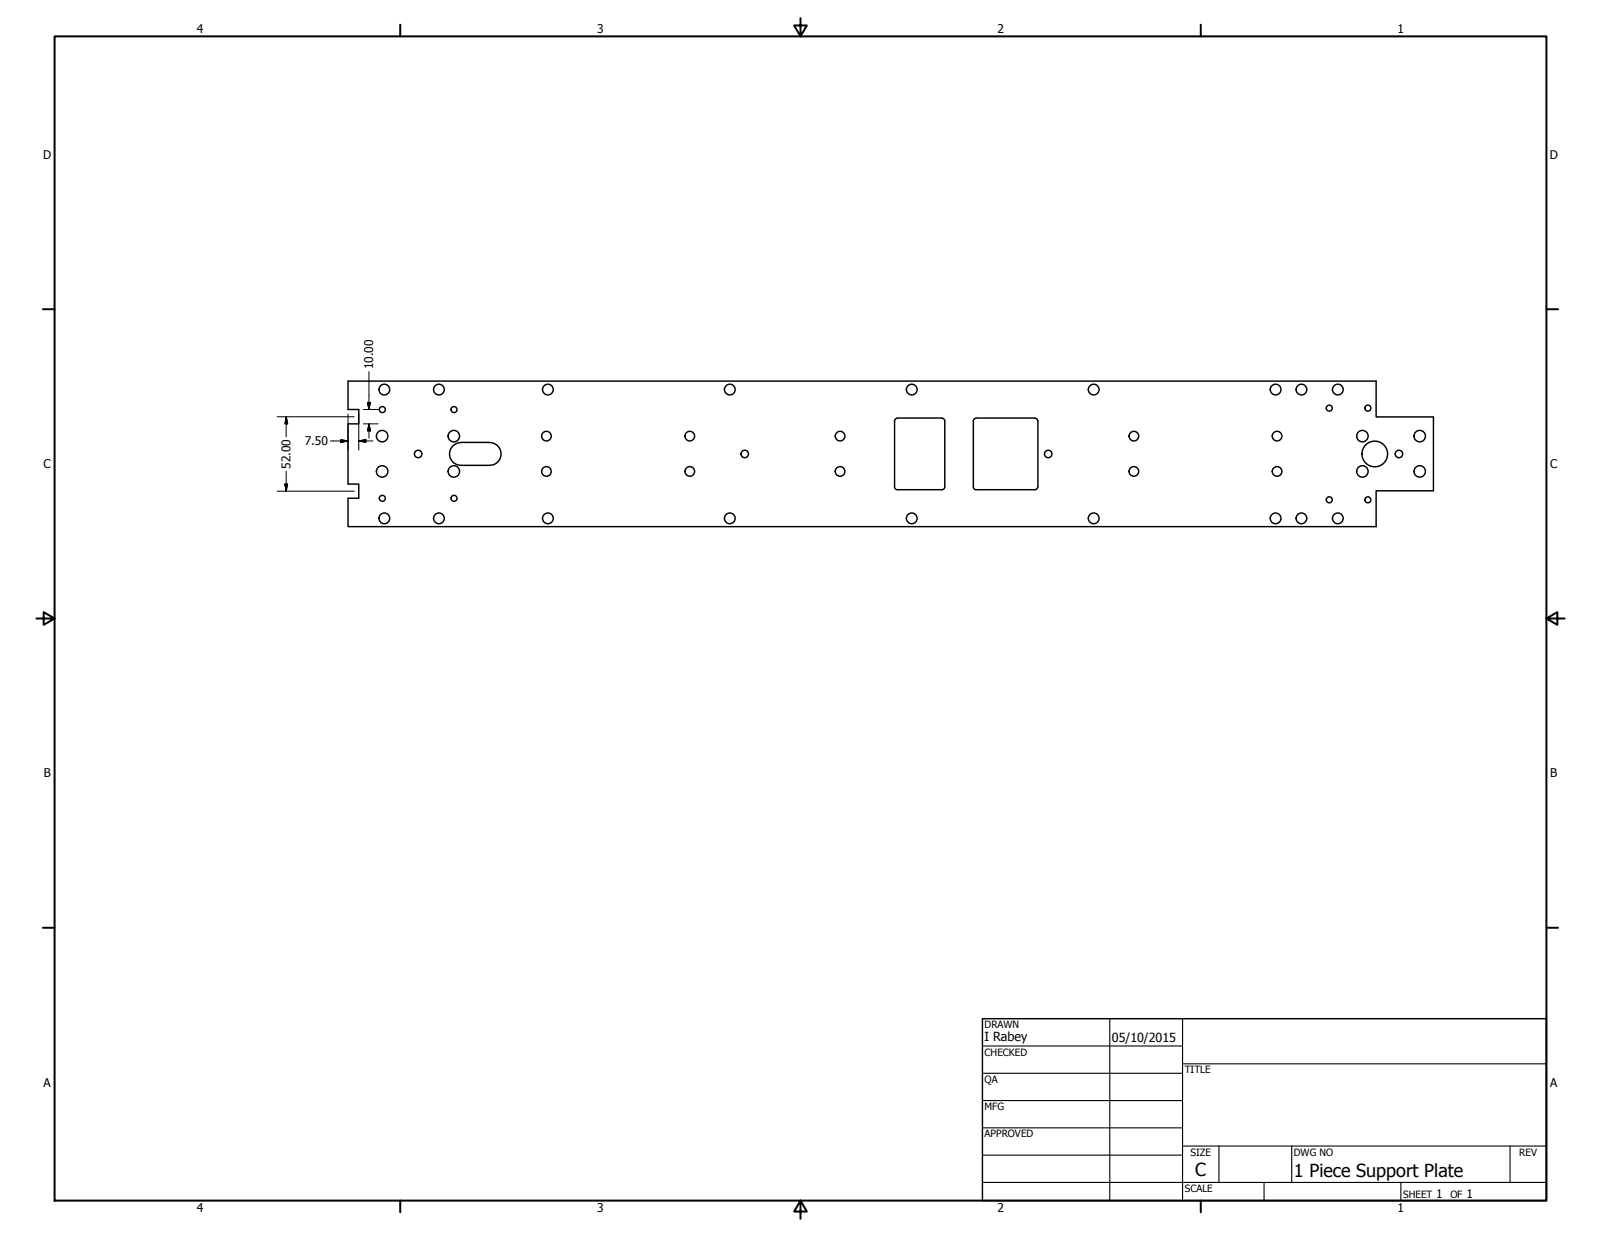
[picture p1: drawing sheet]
<svg xmlns="http://www.w3.org/2000/svg" width="559mm" height="432mm" viewBox="0 0 559 432" stroke-linecap="round" stroke-linejoin="round" font-family="sans-serif">
<!-- layer: Visible (ANSI) -->
<g fill="none" stroke="#000" stroke-width=".51">
<path d="M121.5 133h358.8v12.5h20v25.8h-20v12.5h-358.8v-9.9h3.7v-4.9h-3.7v-21h3.7v-5.1h-3.7zM160.9 154.5a4 4 0 0 0-4 4 4 4 0 0 0 4 3.9h10M160.9 154.4h10M170.9 154.5a4 4 0 0 1 4 4 4 4 0 0 1-4 3.9M313.2 146a.98 .98 0 0 0-1 1v22.9M313.2 145.9h15.5M328.8 146a.98 .98 0 0 1 1 1v22.9M340.7 146a.98 .98 0 0 0-1 1v22.9M340.7 145.9h20.6M361.2 146a.98 .98 0 0 1 1 1M362.3 146.9v23M312.2 170a.98 .98 0 0 0 1 .9h15.5"/>
<path d="M329.8 170a.98 .98 0 0 1-1 .9M339.7 170a.98 .98 0 0 0 1 .9h20.6a.99 .99 0 0 0 .9-.9"/>
<circle cx="134.1" cy="136" r="1.87"/>
<circle cx="153.2" cy="136" r="1.87"/>
<circle cx="191.2" cy="136" r="1.87"/>
<circle cx="254.7" cy="136" r="1.87"/>
<circle cx="318.2" cy="136" r="1.87"/>
<circle cx="381.7" cy="136" r="1.87"/>
<circle cx="445.2" cy="136" r="1.87"/>
<circle cx="454.2" cy="136" r="1.87"/>
<circle cx="466.9" cy="136" r="1.87"/>
<circle cx="133.4" cy="152.2" r="2"/>
<circle cx="133.4" cy="143" r="1.05"/>
<circle cx="146" cy="158.5" r="1.3"/>
<circle cx="158.4" cy="152.2" r="2"/>
<circle cx="158.5" cy="143" r="1.05"/>
<circle cx="190.7" cy="152.2" r="1.68"/>
<circle cx="240.8" cy="152.2" r="1.68"/>
<circle cx="259.9" cy="158.5" r="1.3"/>
<circle cx="293.2" cy="152.2" r="1.68"/>
<circle cx="365.9" cy="158.5" r="1.3"/>
<circle cx="395.8" cy="152.2" r="1.68"/>
<circle cx="445.7" cy="152.2" r="1.68"/>
<circle cx="464" cy="142.5" r="1.05"/>
<circle cx="475.5" cy="152.2" r="2"/>
<circle cx="477.4" cy="142.5" r="1.05"/>
<circle cx="479.8" cy="158.5" r="4.5"/>
<circle cx="488.3" cy="158.5" r="1.3"/>
<circle cx="495.5" cy="152.2" r="2"/>
<circle cx="133.4" cy="164.6" r="2"/>
<circle cx="133.4" cy="174" r="1.05"/>
<circle cx="158.4" cy="164.6" r="2"/>
<circle cx="158.5" cy="174" r="1.05"/>
<circle cx="190.7" cy="164.6" r="1.68"/>
<circle cx="240.8" cy="164.6" r="1.68"/>
<circle cx="293.2" cy="164.6" r="1.68"/>
<circle cx="395.8" cy="164.6" r="1.68"/>
<circle cx="445.7" cy="164.6" r="1.68"/>
<circle cx="464" cy="174.5" r="1.05"/>
<circle cx="475.5" cy="164.6" r="2"/>
<circle cx="477.4" cy="174.5" r="1.05"/>
<circle cx="495.5" cy="164.6" r="2"/>
<circle cx="134.1" cy="180.9" r="1.87"/>
<circle cx="153.2" cy="180.9" r="1.87"/>
<circle cx="191.2" cy="180.9" r="1.87"/>
<circle cx="254.7" cy="180.9" r="1.87"/>
<circle cx="318.2" cy="180.9" r="1.87"/>
<circle cx="381.7" cy="180.9" r="1.87"/>
<circle cx="445.2" cy="180.9" r="1.87"/>
<circle cx="454.2" cy="180.9" r="1.87"/>
<circle cx="466.9" cy="180.9" r="1.87"/>
</g>
<!-- layer: Border (ANSI) -->
<g fill="none" stroke="#000" stroke-width=".7">
<path d="M19 12.7h520.8v406.4h-520.8zM139.7 8.6v4.1M279.4 6.3v6.4l-2.2-3.8h4.4l-2.2 3.8M419.1 8.6v4.1M15 107.9h4M539.8 107.9h4M12.7 215.9h6.3l-3.8-2.2v4.4l3.8-2.2M539.8 215.9l3.8 2.2v-4.4l-3.8 2.2h6.3M15 323.8h4M539.8 323.8h4M139.7 419.1v4.1M279.4 419.1l2.2 3.8h-4.4l2.2-3.8v6.3"/>
<path d="M419.1 419.1v4.1"/>
</g>
<!-- layer: Title (ANSI) -->
<g fill="none" stroke="#000" stroke-width=".38">
<path d="M387.3 355.6v63.5M412.7 355.6v63.5M342.9 365.1h69.8M342.9 374.6h69.8M412.7 371.3h127.1M342.9 384.2h69.8M342.9 393.7h69.8M342.9 412.7h196.9M342.9 403.2h69.8M412.7 400h127.1M425.4 400v12.7M441.2 412.7v6.4"/>
<path d="M450.8 400v12.7M488.9 412.7v6.4M527 400v12.7"/>
</g>
<path d="M342.9 355.6h196.9v63.5h-196.9z" fill="none" stroke="#000" stroke-width=".51"/>
<!-- layer: Dimension (ANSI) -->
<g fill="none" stroke="#000" stroke-width=".35">
<path d="M128.8 129.7v13.2M96.7 145.5h26.9M99.9 145.5l.5 2.5h-1zM99.9 145.5v7M115.3 153.9h6.2M118.9 153.5l2.6 .4-2.6 .5zM121.5 144.5v12.6M125.2 153.9l2.5-.4v.9zM125.2 153.9h5M125.2 144.5v12.6M126.8 148h5.2M126.8 142.9h5.2"/>
<path d="M128.3 140.5h1l-.5 2.4zM128.8 148l.5 2.4h-1zM128.8 148v5M96.7 171.4h26.9M99.4 169h1l-.5 2.4zM99.9 164.5v6.9"/>
</g>
<path d="M99.9 145.5l.5 2.5zM99.9 145.5l.5 2.5h-1zM118.9 154.4l2.6-.5zM118.9 153.5l2.6 .4-2.6 .5zM125.2 153.9l2.5-.4zM125.2 153.9l2.5-.4v.9zM128.3 140.5l.5 2.4zM128.3 140.5h1l-.5 2.4zM128.8 148l.5 2.4zM128.8 148l.5 2.4h-1zM99.4 169l.5 2.4zM99.4 169h1l-.5 2.4z" fill="#000" stroke="#000" stroke-width=".35"/>
<g font-size="6.3">
<text x="417.2" y="410.6">C</text>
<text x="451.6" y="410.7">1 Piece Support Plate</text>
</g>
<g font-size="4.4">
<text x="343.7" y="363.5">I Rabey</text>
<text x="388.1" y="363.7">05/10/2015</text>
</g>
<g font-size="4.2">
<text x="68.7" y="11.7">4</text>
<text x="208.4" y="11.7">3</text>
<text x="348.1" y="11.7">2</text>
<text x="487.8" y="11.7">1</text>
<text x="15.1" y="55.5">D</text>
<text x="540.9" y="55.5">D</text>
<text x="130.3" y="128.9" transform="rotate(-90 130.3 128.9)">10.00</text>
<text x="106.4" y="155.4">7.50</text>
<text x="15.2" y="163.4">C</text>
<text x="101.4" y="163.6" transform="rotate(-90 101.4 163.6)">52.00</text>
<text x="541" y="163.4">C</text>
<text x="15.3" y="271.4">B</text>
<text x="541.1" y="271.4">B</text>
<text x="15.2" y="379.3">A</text>
<text x="541" y="379.3">A</text>
<text x="501.3" y="418.3">1</text>
<text x="511.8" y="418.3">1</text>
<text x="68.7" y="423.2">4</text>
<text x="208.4" y="423.2">3</text>
<text x="348.1" y="423.2">2</text>
<text x="487.8" y="423.2">1</text>
</g>
<g font-size="3.5">
<text x="343.7" y="358.9">DRAWN</text>
<text x="343.7" y="368.5">CHECKED</text>
<text x="413.5" y="374.6">TITLE</text>
<text x="343.7" y="378">QA</text>
<text x="343.7" y="387.5">MFG</text>
<text x="343.7" y="397.1">APPROVED</text>
<text x="415.5" y="403.4">SIZE</text>
<text x="451.6" y="403.4">DWG NO</text>
<text x="530.3" y="403.4">REV</text>
<text x="413.5" y="416.1">SCALE</text>
<text x="489.7" y="418.3">SHEET</text>
<text x="506.2" y="418.3">OF</text>
</g>
</svg>
